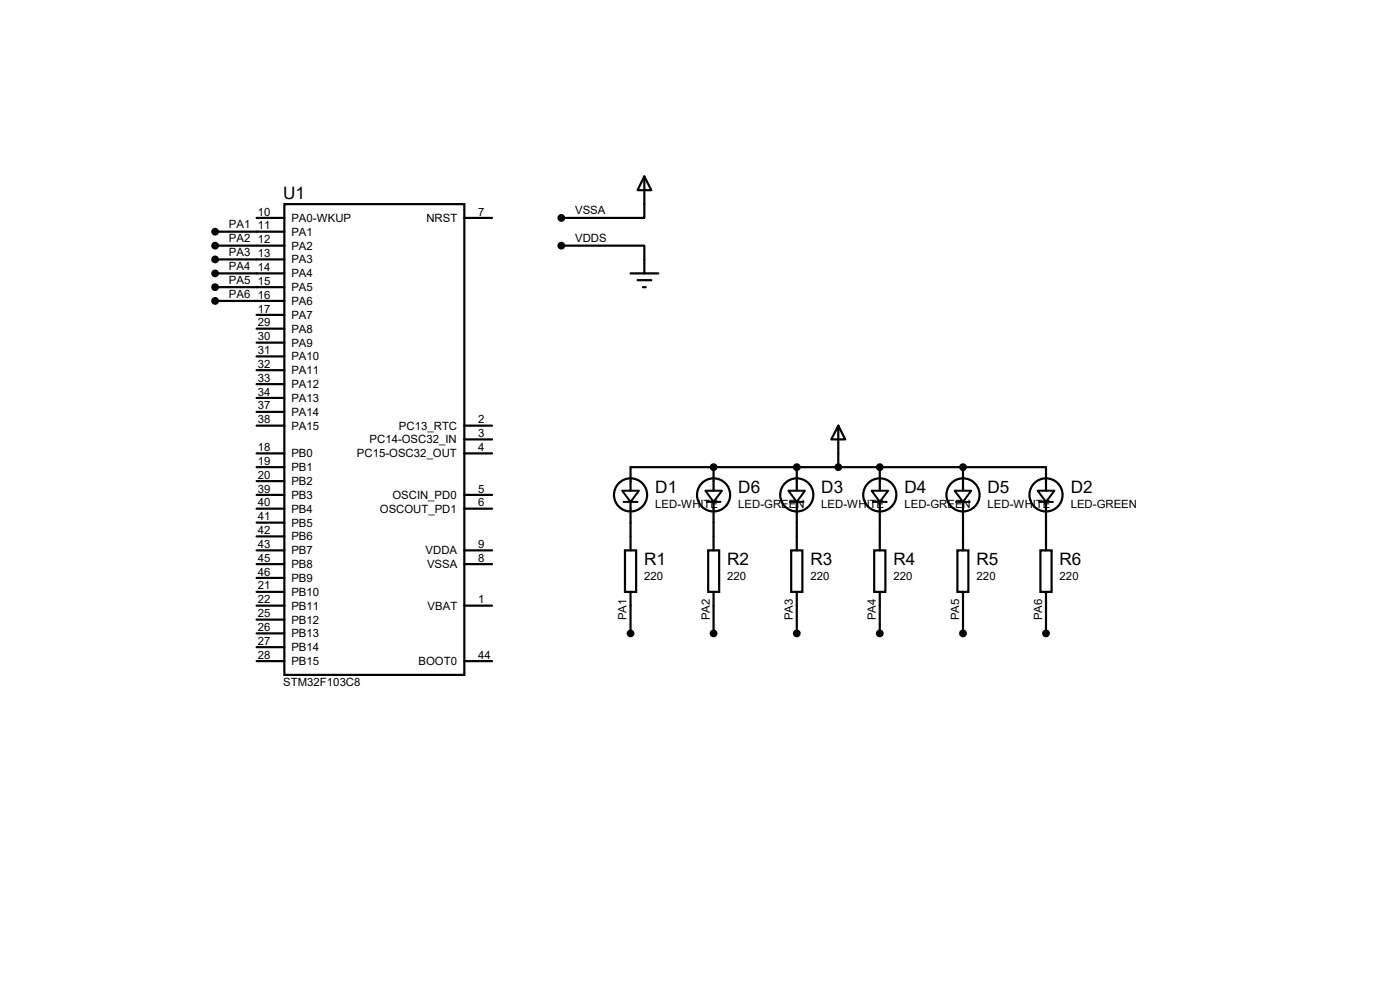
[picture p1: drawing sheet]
<svg xmlns="http://www.w3.org/2000/svg" width="297mm" height="210mm" viewBox="0 0 297 210" stroke-linecap="round" stroke-linejoin="round" font-family="sans-serif">
<g fill="none" stroke="#000" stroke-width=".47">
<path d="M136.7 37.4l1.5 2.9h-2.9zM136.7 37.4v8.8h-17.6M45.6 49.1h14.7M45.6 52.1h14.7M45.6 55h14.7M45.6 58h14.7M54.4 46.2h5.9M60.3 43.3h38.2v99.9h-38.2zM98.5 46.2h5.9M119.1 52.1h17.6v5.9M133.8 58h5.9M135.3 59.4h2.9"/>
<path d="M45.6 60.9h14.7M45.6 63.8h14.7M54.4 66.8h5.9M54.4 69.7h5.9M54.4 72.7h5.9M54.4 75.6h5.9M54.4 78.5h5.9M136.4 60.9h.6M54.4 99.1h5.9M54.4 96.2h5.9M54.4 81.5h5.9M54.4 84.4h5.9"/>
<path d="M54.4 87.4h5.9M54.4 90.3h5.9M98.5 96.2h5.9M98.5 90.3h5.9M98.5 93.2h5.9M151.4 99.1v5M169 99.1v5M177.8 90.3l1.5 2.9h-2.9zM177.8 90.3v8.8M186.6 99.1v5M204.3 99.1v5M54.4 105h5.9"/>
<path d="M54.4 107.9h5.9M54.4 119.7h5.9M54.4 102.1h5.9M54.4 110.9h5.9M54.4 113.8h5.9M54.4 116.8h5.9M98.5 105h5.9M98.5 107.9h5.9M98.5 119.7h5.9M98.5 116.8h5.9M132.6 116.8h2.4v8.8h-2.4zM133.8 104.1v-5h88.1v5"/>
<path d="M133.8 106.5v10.3M150.2 116.8h2.4v8.8h-2.4zM151.4 106.5v10.3M167.9 116.8h2.3v8.8h-2.3zM169 106.5v10.3M185.5 116.8h2.3v8.8h-2.3zM186.6 106.5v10.3M203.1 116.8h2.3v8.8h-2.3zM204.3 106.5v10.3M220.7 116.8h2.4v8.8h-2.4zM221.9 106.5v10.3M54.4 122.6h5.9"/>
<path d="M54.4 125.6h5.9M54.4 128.5h5.9M54.4 131.4h5.9M54.4 134.4h5.9M54.4 137.3h5.9M98.5 128.5h5.9M133.8 125.6v8.8M151.4 125.6v8.8M169 125.6v8.8M186.6 125.6v8.8M204.3 125.6v8.8M221.9 125.6v8.8"/>
<path d="M54.4 140.3h5.9M98.5 140.3h5.9"/>
<circle cx="133.8" cy="105" r="3.5"/>
<circle cx="151.4" cy="105" r="3.5"/>
<circle cx="169" cy="105" r="3.5"/>
<circle cx="186.6" cy="105" r="3.5"/>
<circle cx="204.3" cy="105" r="3.5"/>
<circle cx="221.9" cy="105" r="3.5"/>
</g>
<g fill="#000">
<circle cx="151.4" cy="99.1" r=".23"/>
<circle cx="169" cy="99.1" r=".23"/>
<circle cx="186.6" cy="99.1" r=".23"/>
<circle cx="204.3" cy="99.1" r=".23"/>
</g>
<g fill="#000" stroke="#000" stroke-width=".47">
<circle cx="45.6" cy="58" r=".59"/>
<circle cx="45.6" cy="52.1" r=".59"/>
<circle cx="45.6" cy="49.1" r=".59"/>
<circle cx="45.6" cy="55" r=".59"/>
<circle cx="119.1" cy="52.1" r=".59"/>
<circle cx="119.1" cy="46.2" r=".59"/>
<circle cx="45.6" cy="60.9" r=".59"/>
<circle cx="45.6" cy="63.8" r=".59"/>
<circle cx="151.4" cy="99.1" r=".59"/>
<circle cx="169" cy="99.1" r=".59"/>
<circle cx="177.8" cy="99.1" r=".59"/>
<circle cx="186.6" cy="99.1" r=".59"/>
<circle cx="204.3" cy="99.1" r=".59"/>
<circle cx="133.8" cy="134.4" r=".59"/>
<circle cx="151.4" cy="134.4" r=".59"/>
<circle cx="169" cy="134.4" r=".59"/>
<circle cx="186.6" cy="134.4" r=".59"/>
<circle cx="204.3" cy="134.4" r=".59"/>
<circle cx="221.9" cy="134.4" r=".59"/>
</g>
<path d="M132 104.1h3.6l-1.8 2.4zM132.3 106.5h3M149.6 104.1h3.6l-1.8 2.4zM149.9 106.5h3M167.3 104.1h3.5l-1.8 2.4zM167.6 106.5h2.9M184.9 104.1h3.5l-1.8 2.4zM185.2 106.5h2.9M202.5 104.1h3.5l-1.7 2.4zM202.8 106.5h2.9M220.1 104.1h3.6l-1.8 2.4zM220.4 106.5h3" fill="none" stroke="#000" stroke-width=".42"/>
<g font-size="3.6">
<text x="60.1" y="42.3">U1</text>
<text x="139" y="104.5">D1</text>
<text x="156.6" y="104.5">D6</text>
<text x="174.2" y="104.5">D3</text>
<text x="191.9" y="104.5">D4</text>
<text x="209.5" y="104.5">D5</text>
<text x="227.2" y="104.5">D2</text>
<text x="136.7" y="119.8">R1</text>
<text x="154.3" y="119.8">R2</text>
<text x="171.9" y="119.8">R3</text>
<text x="189.5" y="119.8">R4</text>
<text x="207.2" y="119.8">R5</text>
<text x="224.8" y="119.8">R6</text>
</g>
<g font-size="2.4">
<text x="54.7" y="45.7">10</text>
<text x="61.8" y="47.1">PA0-WKUP</text>
<text x="90.5" y="47.1">NRST</text>
<text x="101.5" y="45.7">7</text>
<text x="122" y="45.5">VSSA</text>
<text x="48.6" y="48.4">PA1</text>
<text x="48.6" y="51.4">PA2</text>
<text x="54.7" y="51.6">12</text>
<text x="54.7" y="48.6">11</text>
<text x="61.8" y="53">PA2</text>
<text x="61.8" y="50">PA1</text>
<text x="122" y="51.4">VDDS</text>
<text x="48.6" y="54.3">PA3</text>
<text x="48.6" y="57.2">PA4</text>
<text x="54.7" y="54.5">13</text>
<text x="54.7" y="57.5">14</text>
<text x="61.8" y="55.9">PA3</text>
<text x="61.8" y="58.8">PA4</text>
<text x="48.6" y="60.2">PA5</text>
<text x="48.6" y="63.1">PA6</text>
<text x="54.7" y="60.4">15</text>
<text x="54.7" y="63.3">16</text>
<text x="61.8" y="61.8">PA5</text>
<text x="61.8" y="64.7">PA6</text>
<text x="54.7" y="66.3">17</text>
<text x="54.7" y="69.2">29</text>
<text x="61.8" y="67.6">PA7</text>
<text x="61.8" y="70.6">PA8</text>
<text x="54.7" y="72.2">30</text>
<text x="54.7" y="75.1">31</text>
<text x="61.8" y="73.5">PA9</text>
<text x="61.8" y="76.5">PA10</text>
<text x="54.7" y="78">32</text>
<text x="54.7" y="81">33</text>
<text x="54.7" y="83.9">34</text>
<text x="61.8" y="79.4">PA11</text>
<text x="61.8" y="82.3">PA12</text>
<text x="54.7" y="86.9">37</text>
<text x="54.7" y="89.8">38</text>
<text x="61.8" y="85.3">PA13</text>
<text x="61.8" y="88.2">PA14</text>
<text x="101.5" y="89.8">2</text>
<text x="54.7" y="95.7">18</text>
<text x="61.8" y="91.1">PA15</text>
<text x="78.4" y="94.1">PC14-OSC32_IN</text>
<text x="84.6" y="91.1">PC13_RTC</text>
<text x="101.5" y="92.7">3</text>
<text x="101.5" y="95.7">4</text>
<text x="54.7" y="98.6">19</text>
<text x="54.7" y="101.6">20</text>
<text x="61.8" y="97">PB0</text>
<text x="61.8" y="99.9">PB1</text>
<text x="75.7" y="97">PC15-OSC32_OUT</text>
<text x="54.7" y="104.5">39</text>
<text x="54.7" y="107.4">40</text>
<text x="61.8" y="102.9">PB2</text>
<text x="61.8" y="105.8">PB3</text>
<text x="83.3" y="105.8">OSCIN_PD0</text>
<text x="101.5" y="104.5">5</text>
<text x="101.5" y="107.4">6</text>
<text x="139" y="107.8">LED-WHITE</text>
<text x="156.6" y="107.8">LED-GREEN</text>
<text x="174.2" y="107.8">LED-WHITE</text>
<text x="191.9" y="107.8">LED-GREEN</text>
<text x="209.5" y="107.8">LED-WHITE</text>
<text x="227.2" y="107.8">LED-GREEN</text>
<text x="54.7" y="110.4">41</text>
<text x="54.7" y="113.3">42</text>
<text x="61.8" y="108.8">PB4</text>
<text x="61.8" y="111.7">PB5</text>
<text x="80.6" y="108.8">OSCOUT_PD1</text>
<text x="54.7" y="119.2">45</text>
<text x="54.7" y="116.2">43</text>
<text x="61.8" y="114.6">PB6</text>
<text x="61.8" y="117.6">PB7</text>
<text x="90.3" y="117.6">VDDA</text>
<text x="101.5" y="116.2">9</text>
<text x="101.5" y="119.2">8</text>
<text x="54.7" y="122.1">46</text>
<text x="54.7" y="125.1">21</text>
<text x="61.8" y="120.5">PB8</text>
<text x="61.8" y="123.4">PB9</text>
<text x="90.6" y="120.5">VSSA</text>
<text x="136.7" y="123.1">220</text>
<text x="154.3" y="123.1">220</text>
<text x="171.9" y="123.1">220</text>
<text x="189.5" y="123.1">220</text>
<text x="207.2" y="123.1">220</text>
<text x="224.8" y="123.1">220</text>
<text x="54.7" y="128">22</text>
<text x="54.7" y="130.9">25</text>
<text x="61.8" y="126.4">PB10</text>
<text x="61.8" y="129.3">PB11</text>
<text x="90.7" y="129.3">VBAT</text>
<text x="101.5" y="128">1</text>
<text x="132.9" y="131.4" transform="rotate(-90 132.9 131.4)">PA1</text>
<text x="150.6" y="131.4" transform="rotate(-90 150.6 131.4)">PA2</text>
<text x="168.2" y="131.4" transform="rotate(-90 168.2 131.4)">PA3</text>
<text x="185.8" y="131.4" transform="rotate(-90 185.8 131.4)">PA4</text>
<text x="203.5" y="131.4" transform="rotate(-90 203.5 131.4)">PA5</text>
<text x="221.1" y="131.4" transform="rotate(-90 221.1 131.4)">PA6</text>
<text x="54.7" y="133.9">26</text>
<text x="54.7" y="136.8">27</text>
<text x="61.8" y="132.3">PB12</text>
<text x="61.8" y="135.2">PB13</text>
<text x="54.7" y="139.7">28</text>
<text x="61.8" y="138.1">PB14</text>
<text x="61.8" y="141.1">PB15</text>
<text x="88.8" y="141.1">BOOT0</text>
<text x="101.5" y="139.7">44</text>
<text x="60.1" y="145.6">STM32F103C8</text>
</g>
</svg>
